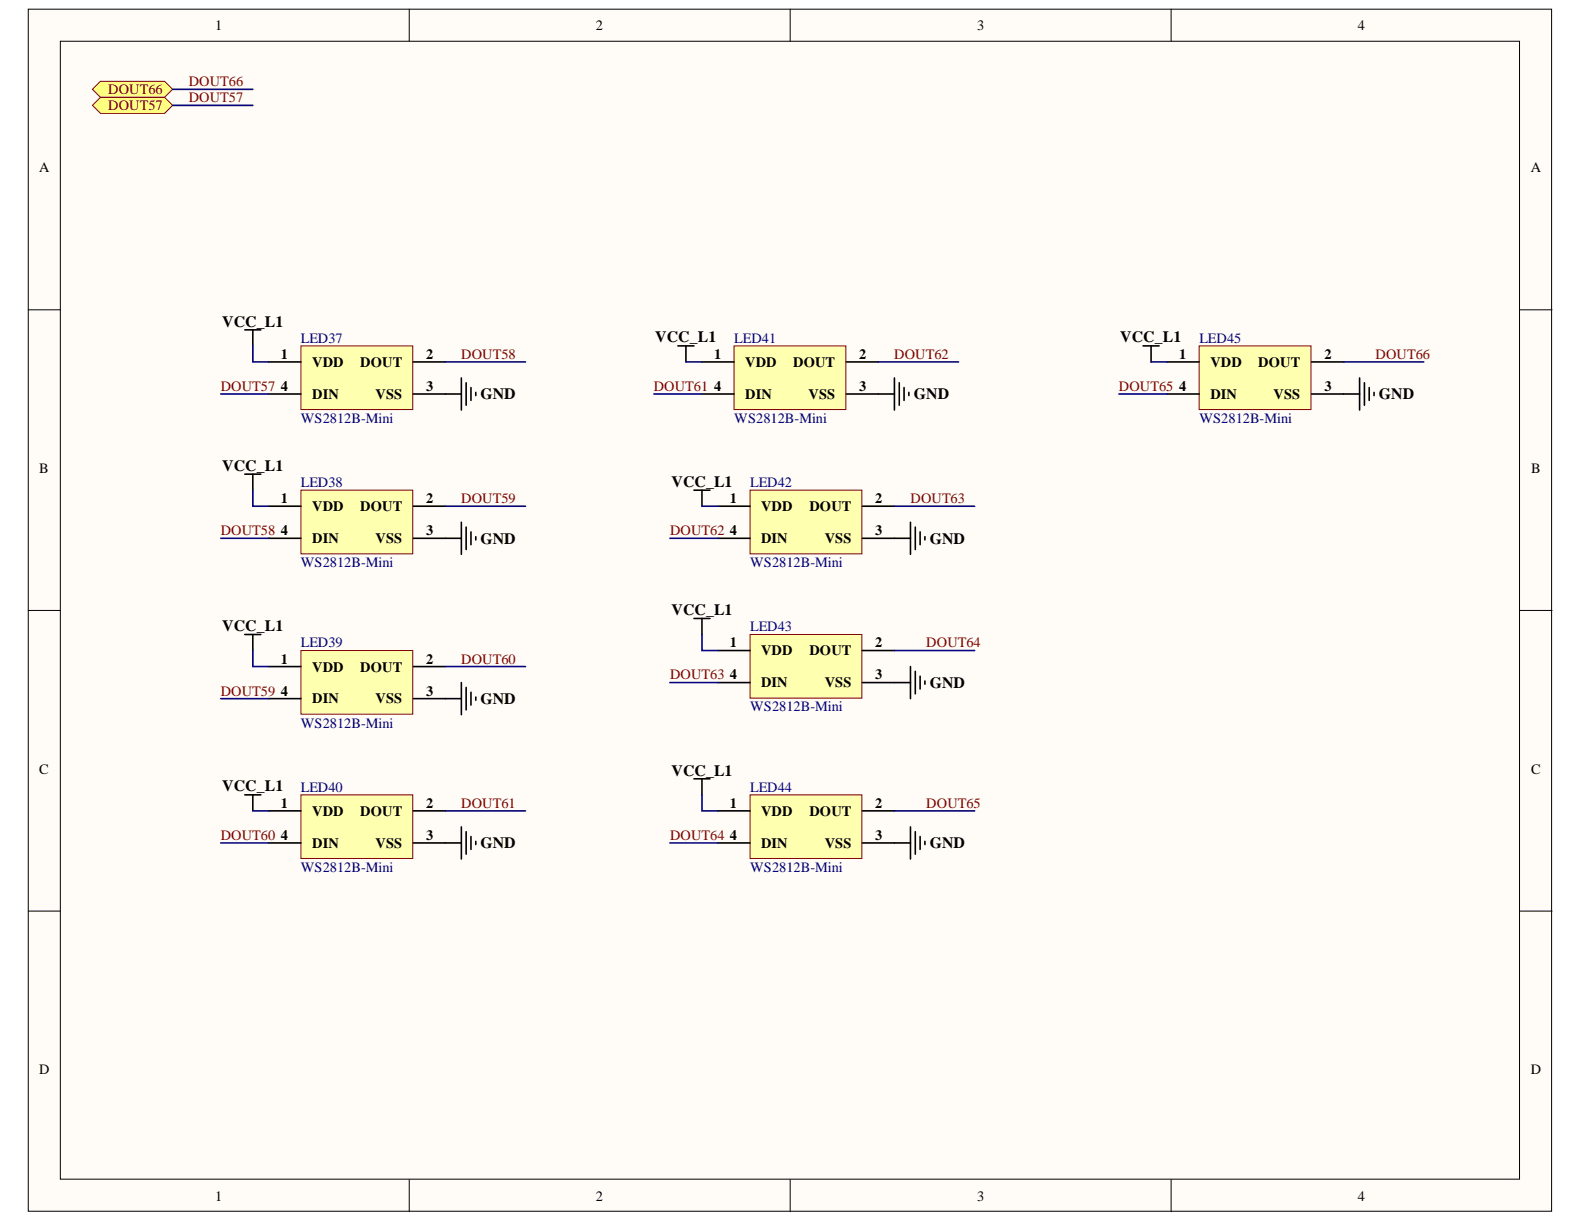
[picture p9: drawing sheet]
<svg xmlns="http://www.w3.org/2000/svg" width="279mm" height="216mm" viewBox="0 0 279 216" stroke-linecap="round" stroke-linejoin="round" font-family="sans-serif">
<g fill="#fffcf8" stroke="#000" stroke-width=".18">
<path d="M5 1.6h268.7v212h-268.7z"/>
<path d="M10.6 7.3h257.4v200.7h-257.4z"/>
</g>
<path d="M72.2 1.6v5.7M139.4 1.6v5.7M206.6 1.6v5.7M5 54.6h5.6M268.1 54.6h5.7M5 107.7h5.6M268.1 107.7h5.7M5 160.7h5.6M268.1 160.7h5.7M72.2 208.1v5.6M139.4 208.1v5.6M206.6 208.1v5.6" fill="none" stroke="#000" stroke-width=".18"/>
<path d="M53.1 86.5h19.7v11.2h-19.7z" fill="#ffffb0" stroke="#800000" stroke-width=".18"/>
<path d="M43.2 83.6h2.8M44.6 83.6v2.9M47.4 89.3h5.7M47.4 94.9h5.7M72.9 89.3h5.6M72.9 94.9h8.5M81.4 92.1v5.7M82.2 93v3.9M83.1 93.8v2.3M83.9 94.7v.5" fill="none" stroke="#000" stroke-width=".28"/>
<path d="M53.1 61h19.7v11.2h-19.7z" fill="#ffffb0" stroke="#800000" stroke-width=".18"/>
<path d="M43.2 58.2h2.8M44.6 58.2v2.8M47.4 63.8h5.7M47.4 69.5h5.7M72.9 63.8h5.6M72.9 69.5h8.5M81.4 66.7v5.6M82.2 67.5v4M83.1 68.4v2.2M83.9 69.2v.6" fill="none" stroke="#000" stroke-width=".28"/>
<path d="M53.1 114.7h19.7v11.3h-19.7z" fill="#ffffb0" stroke="#800000" stroke-width=".18"/>
<path d="M43.2 111.9h2.8M44.6 111.9v2.8M47.4 117.6h5.7M72.9 117.6h5.6M47.4 123.2h5.7M72.9 123.2h8.5M81.4 120.4v5.7M82.2 121.3v3.9M83.1 122.1v2.3M83.9 122.9v.6" fill="none" stroke="#000" stroke-width=".28"/>
<path d="M53.1 140.2h19.7v11.2h-19.7z" fill="#ffffb0" stroke="#800000" stroke-width=".18"/>
<path d="M43.2 140.2h2.8M44.6 140.2v2.8M47.4 143h5.7M47.4 148.7h5.7M72.9 143h5.6M72.9 148.7h8.5M81.4 145.9v5.6M82.2 146.7v4M83.1 147.6v2.2M83.9 148.4v.6" fill="none" stroke="#000" stroke-width=".28"/>
<path d="M129.5 61h19.7v11.2h-19.7z" fill="#ffffb0" stroke="#800000" stroke-width=".18"/>
<path d="M119.6 61h2.8M121 61v2.8M123.8 63.8h5.7M123.8 69.5h5.7M149.3 63.8h5.6M149.3 69.5h8.5M157.8 66.7v5.6M158.6 67.5v4M159.5 68.4v2.2M160.3 69.2v.6" fill="none" stroke="#000" stroke-width=".28"/>
<path d="M132.3 86.5h19.7v11.2h-19.7z" fill="#ffffb0" stroke="#800000" stroke-width=".18"/>
<path d="M122.4 86.5h2.8M123.8 86.5v2.8M126.6 89.3h5.7M126.6 94.9h5.7M152.1 89.3h5.7M152.1 94.9h8.5M160.6 92.1v5.7M161.4 93v3.9M162.3 93.8v2.3M163.1 94.7v.5" fill="none" stroke="#000" stroke-width=".28"/>
<path d="M132.3 111.9h19.7v11.2h-19.7z" fill="#ffffb0" stroke="#800000" stroke-width=".18"/>
<path d="M122.4 109.1h2.8M123.8 109.1v2.8M126.6 114.7h5.7M152.1 114.7h5.7M160.6 117.6v5.6M161.4 118.4v4M162.3 119.3v2.2M126.6 120.4h5.7M152.1 120.4h8.5M163.1 120.1v.6" fill="none" stroke="#000" stroke-width=".28"/>
<path d="M132.3 140.2h19.7v11.2h-19.7z" fill="#ffffb0" stroke="#800000" stroke-width=".18"/>
<path d="M122.4 137.4h2.8M123.8 137.4v2.8M126.6 143h5.7M126.6 148.7h5.7M152.1 143h5.7M152.1 148.7h8.5M160.6 145.9v5.6M161.4 146.7v4M162.3 147.6v2.2M163.1 148.4v.6" fill="none" stroke="#000" stroke-width=".28"/>
<path d="M211.5 61h19.7v11.2h-19.7z" fill="#ffffb0" stroke="#800000" stroke-width=".18"/>
<path d="M201.6 61h2.9M203 61v2.8M205.9 63.8h5.6M205.9 69.5h5.6M231.3 63.8h5.7M231.3 69.5h8.5M239.8 66.7v5.6M240.7 67.5v4M241.5 68.4v2.2M242.4 69.2v.6" fill="none" stroke="#000" stroke-width=".28"/>
<g fill="#ffff80" stroke="#800000" stroke-width=".18">
<path d="M16.3 15.8l1.4-1.5h11.3l1.4 1.5-1.4 1.4h-11.3z" fill-rule="evenodd"/>
<path d="M16.3 18.6l1.4-1.4h11.3l1.4 1.4-1.4 1.4h-11.3z" fill-rule="evenodd"/>
</g>
<g fill="none" stroke="#000080" stroke-width=".28">
<path d="M30.4 18.6h14.2M30.4 15.8h14.2M38.9 69.5h8.5M44.6 61v2.8h2.8M78.5 63.8h14.2M115.3 69.5h8.5M121 63.8h2.8M154.9 63.8h14.2M197.4 69.5h8.5M203 63.8h2.9M237 63.8h14.1M38.9 94.9h8.5"/>
<path d="M44.6 86.5v2.8h2.8M78.5 89.3h14.2M118.2 94.9h8.4M123.8 89.3h2.8M157.8 89.3h14.1M44.6 114.7v2.9h2.8M78.5 117.6h14.2M123.8 111.9v2.8h2.8M157.8 114.7h14.1M38.9 123.2h8.5M118.2 120.4h8.4M38.9 148.7h8.5"/>
<path d="M44.6 143h2.8M78.5 143h14.2M118.2 148.7h8.4M123.8 140.2v2.8h2.8M157.8 143h14.1"/>
</g>
<g font-size="2.8">
<text x="39.2" y="57.6">VCC_L1</text>
<text x="115.6" y="60.4">VCC_L1</text>
<text x="197.6" y="60.4">VCC_L1</text>
<text x="84.7" y="70.4">GND</text>
<text x="161.2" y="70.4">GND</text>
<text x="243.2" y="70.4">GND</text>
<text x="39.2" y="83">VCC_L1</text>
<text x="118.4" y="85.9">VCC_L1</text>
<text x="84.7" y="95.9">GND</text>
<text x="164" y="95.9">GND</text>
<text x="39.2" y="111.3">VCC_L1</text>
<text x="118.4" y="108.5">VCC_L1</text>
<text x="84.7" y="124.2">GND</text>
<text x="164" y="121.3">GND</text>
<text x="118.4" y="136.8">VCC_L1</text>
<text x="39.2" y="139.6">VCC_L1</text>
<text x="84.7" y="149.6">GND</text>
<text x="164" y="149.6">GND</text>
</g>
<g font-size="2.5">
<text x="37.9" y="5.3">1</text>
<text x="105.1" y="5.3">2</text>
<text x="172.4" y="5.3">3</text>
<text x="239.5" y="5.3">4</text>
<text x="6.9" y="30.4">A</text>
<text x="270" y="30.4">A</text>
<text x="49.5" y="63.3">1</text>
<text x="55.1" y="64.7">VDD</text>
<text x="63.5" y="64.7">DOUT</text>
<text x="75.2" y="63.3">2</text>
<text x="126" y="63.3">1</text>
<text x="131.5" y="64.7">VDD</text>
<text x="139.9" y="64.7">DOUT</text>
<text x="151.6" y="63.3">2</text>
<text x="208" y="63.3">1</text>
<text x="213.5" y="64.7">VDD</text>
<text x="221.9" y="64.7">DOUT</text>
<text x="233.6" y="63.3">2</text>
<text x="49.5" y="68.9">4</text>
<text x="55.1" y="70.3">DIN</text>
<text x="66.2" y="70.3">VSS</text>
<text x="75.2" y="68.9">3</text>
<text x="126" y="68.9">4</text>
<text x="131.5" y="70.3">DIN</text>
<text x="142.6" y="70.3">VSS</text>
<text x="151.6" y="68.9">3</text>
<text x="208" y="68.9">4</text>
<text x="213.5" y="70.3">DIN</text>
<text x="224.6" y="70.3">VSS</text>
<text x="233.6" y="68.9">3</text>
<text x="6.9" y="83.4">B</text>
<text x="270.1" y="83.4">B</text>
<text x="49.5" y="88.8">1</text>
<text x="75.2" y="88.8">2</text>
<text x="128.8" y="88.8">1</text>
<text x="154.4" y="88.8">2</text>
<text x="49.5" y="94.4">4</text>
<text x="55.1" y="90.2">VDD</text>
<text x="55.1" y="95.8">DIN</text>
<text x="63.5" y="90.2">DOUT</text>
<text x="66.2" y="95.8">VSS</text>
<text x="75.2" y="94.4">3</text>
<text x="128.8" y="94.4">4</text>
<text x="134.2" y="90.2">VDD</text>
<text x="134.2" y="95.8">DIN</text>
<text x="142.8" y="90.2">DOUT</text>
<text x="145.5" y="95.8">VSS</text>
<text x="154.4" y="94.4">3</text>
<text x="49.5" y="117">1</text>
<text x="55.1" y="118.5">VDD</text>
<text x="63.5" y="118.5">DOUT</text>
<text x="75.2" y="117">2</text>
<text x="128.8" y="114.2">1</text>
<text x="128.8" y="119.8">4</text>
<text x="134.2" y="115.6">VDD</text>
<text x="142.8" y="115.6">DOUT</text>
<text x="154.4" y="114.2">2</text>
<text x="154.4" y="119.8">3</text>
<text x="49.5" y="122.7">4</text>
<text x="55.1" y="124.1">DIN</text>
<text x="66.2" y="124.1">VSS</text>
<text x="75.2" y="122.7">3</text>
<text x="134.2" y="121.3">DIN</text>
<text x="145.5" y="121.3">VSS</text>
<text x="6.9" y="136.5">C</text>
<text x="270.1" y="136.5">C</text>
<text x="49.5" y="142.5">1</text>
<text x="55.1" y="143.9">VDD</text>
<text x="63.5" y="143.9">DOUT</text>
<text x="75.2" y="142.5">2</text>
<text x="128.8" y="142.5">1</text>
<text x="134.2" y="143.9">VDD</text>
<text x="142.8" y="143.9">DOUT</text>
<text x="154.4" y="142.5">2</text>
<text x="49.5" y="148.1">4</text>
<text x="55.1" y="149.6">DIN</text>
<text x="66.2" y="149.6">VSS</text>
<text x="75.2" y="148.1">3</text>
<text x="128.8" y="148.1">4</text>
<text x="134.2" y="149.6">DIN</text>
<text x="145.5" y="149.6">VSS</text>
<text x="154.4" y="148.1">3</text>
<text x="6.9" y="189.5">D</text>
<text x="270" y="189.5">D</text>
<text x="37.9" y="211.8">1</text>
<text x="105.1" y="211.8">2</text>
<text x="172.4" y="211.8">3</text>
<text x="239.5" y="211.8">4</text>
</g>
<g font-size="2.5" fill="#800000">
<text x="19.1" y="16.6">DOUT66</text>
<text x="33.3" y="15.2">DOUT66</text>
<text x="19.1" y="19.4">DOUT57</text>
<text x="33.3" y="18.1">DOUT57</text>
<text x="81.4" y="63.3">DOUT58</text>
<text x="157.7" y="63.3">DOUT62</text>
<text x="242.6" y="63.3">DOUT66</text>
<text x="38.9" y="68.9">DOUT57</text>
<text x="115.3" y="68.9">DOUT61</text>
<text x="197.4" y="68.9">DOUT65</text>
<text x="81.4" y="88.8">DOUT59</text>
<text x="160.6" y="88.8">DOUT63</text>
<text x="38.9" y="94.4">DOUT58</text>
<text x="118.2" y="94.4">DOUT62</text>
<text x="81.4" y="117">DOUT60</text>
<text x="118.2" y="119.8">DOUT63</text>
<text x="163.4" y="114.2">DOUT64</text>
<text x="38.9" y="122.7">DOUT59</text>
<text x="81.4" y="142.5">DOUT61</text>
<text x="163.4" y="142.5">DOUT65</text>
<text x="38.9" y="148.1">DOUT60</text>
<text x="118.2" y="148.1">DOUT64</text>
</g>
<g font-size="2.5" fill="#000080">
<text x="53.1" y="60.5">LED37</text>
<text x="129.5" y="60.5">LED41</text>
<text x="211.6" y="60.5">LED45</text>
<text x="53.1" y="74.6">WS2812B-Mini</text>
<text x="129.5" y="74.6">WS2812B-Mini</text>
<text x="211.6" y="74.6">WS2812B-Mini</text>
<text x="53.1" y="85.9">LED38</text>
<text x="132.3" y="85.9">LED42</text>
<text x="53.1" y="100.1">WS2812B-Mini</text>
<text x="132.3" y="100.1">WS2812B-Mini</text>
<text x="132.3" y="111.4">LED43</text>
<text x="53.1" y="114.2">LED39</text>
<text x="132.3" y="125.5">WS2812B-Mini</text>
<text x="53.1" y="128.4">WS2812B-Mini</text>
<text x="53.1" y="139.7">LED40</text>
<text x="132.3" y="139.7">LED44</text>
<text x="53.1" y="153.8">WS2812B-Mini</text>
<text x="132.3" y="153.8">WS2812B-Mini</text>
</g>
</svg>
